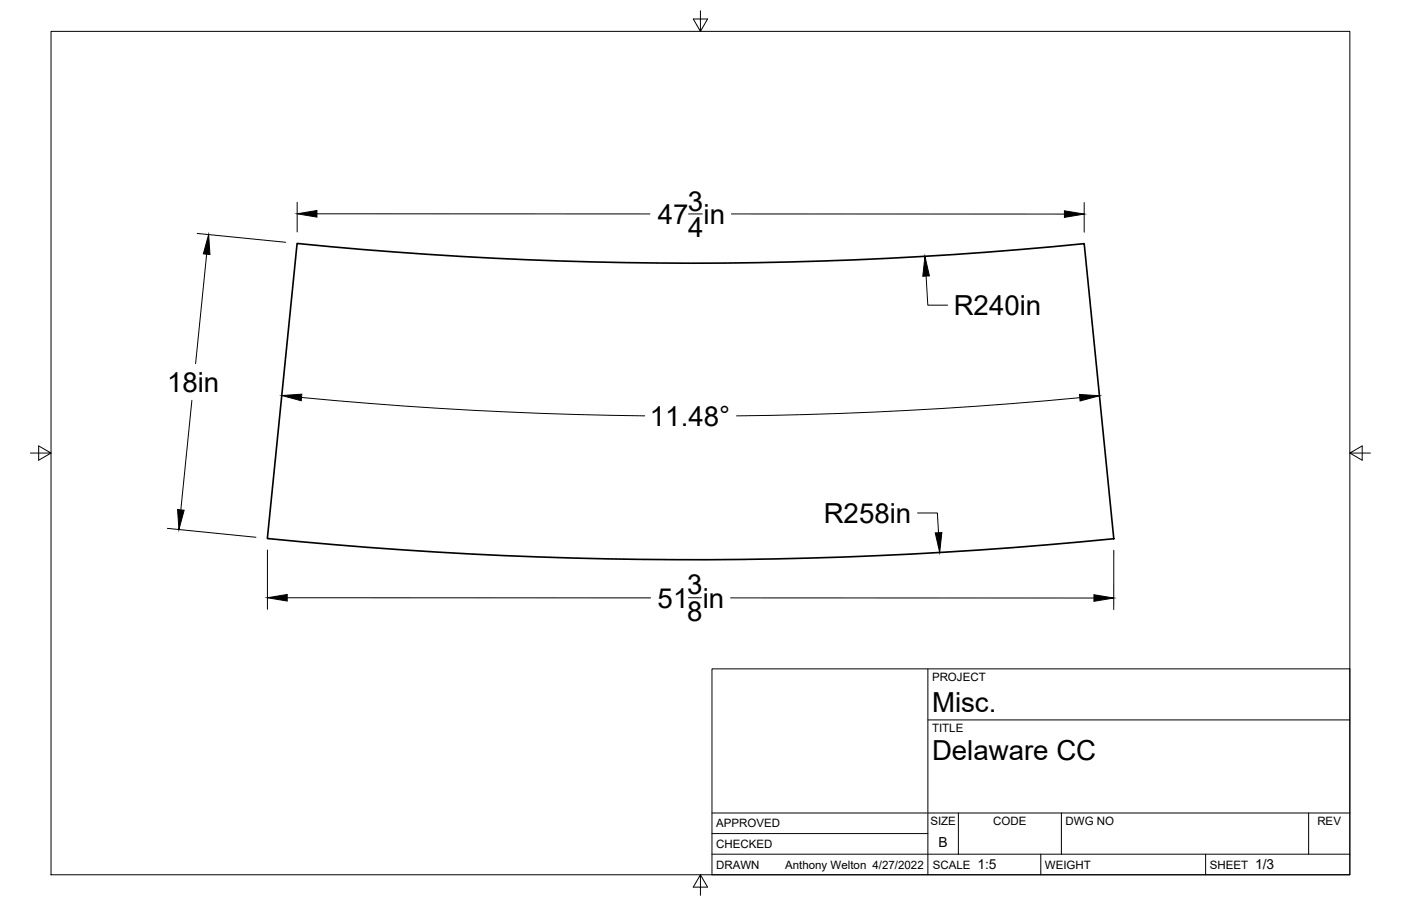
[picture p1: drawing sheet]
<svg xmlns="http://www.w3.org/2000/svg" width="432mm" height="279mm" viewBox="0 0 432 279" stroke-linecap="round" stroke-linejoin="round" font-family="sans-serif">
<!-- layer: Visible -->
<path d="M91.6 75.1a1216.1 1216.1 0 0 0 242.6 0l9.1 91a1308.5 1308.5 0 0 1-260.9 0z" fill="none" stroke="#000" stroke-width=".51"/>
<!-- layer: Border -->
<path d="M15.7 9.7h400.3v260.1h-400.3zM215.9 3.3v6.4l-2.2-3.8h4.4l-2.2 3.8M9.4 139.7h6.3l-3.8-2.2v4.4l3.8-2.2M416 139.7l3.8 2.2v-4.4l-3.8 2.2h6.4M215.9 269.8l2.2 3.8h-4.4l2.2-3.8v6.3" fill="none" stroke="#000" stroke-width=".31"/>
<!-- layer: Titleblock -->
<path d="M219.4 206.3h196.6v63.5h-196.6zM286 206.3v63.5M286 222h130M219.4 257.1h66.6M219.4 250.7h196.6M295.4 250.7v12.7M327.1 250.7v12.7M403.3 250.7v12.7M219.4 263.4h196.6M320.8 263.4v6.4M371.6 263.4v6.4" fill="none" stroke="#000" stroke-width=".31"/>
<!-- layer: Dimensions -->
<g fill="none" stroke="#000" stroke-width=".31">
<path d="M60.8 72l27.3 2.7M63.7 78.4l-3.4 33.8M91.6 62.4v9.1M97.7 65.9l102.6 .1M212.2 66h4.3M225.4 66h102.7M334.2 62.5v9.1M285.4 85.1l.6 9h6.1M59.1 123.5l-3.4 33.7M92.9 122.6a1249.2 1249.2 0 0 0 105.8 5.6M332.8 122.6a1261.1 1261.1 0 0 1-105.8 5.6M282.8 158.2h6.1l.4 6.1"/>
<path d="M51.6 162.9l27.3 2.8M82.4 169.6v18.3M343.3 169.7v18.3M88.5 184.3l112 .1M212.2 184.3h4M225.2 184.4h112"/>
</g>
<path d="M64.3 72.3l.4 6.2-2-.2zM91.6 65.9l6.1-1v2.1zM328.1 65l6.1 1-6.1 1zM285.1 79.1l1.3 6-2 .1zM86.9 122l6.1-.4-.2 2zM332.7 121.6l6.2 .4-6 1.7zM54.7 157.1l2 .3-1.6 5.9zM288.2 164.3l2.1-.1-.7 6.2zM82.4 184.3l6.1-1v2.1zM337.2 183.4l6.1 1-6.1 1z" fill="#000" stroke="#000" stroke-width=".31"/>
<g font-size="8.5">
<text x="212" y="65">3</text>
<text x="202.8" y="69">47 in</text>
<text x="212.1" y="73.1">4</text>
<text x="293.9" y="97.1">R240in</text>
<text x="51.5" y="120.8">18in</text>
<text x="200.3" y="131.3">11.48°</text>
<text x="253.9" y="161.2">R258in</text>
<text x="211.8" y="183.3">3</text>
<text x="202.7" y="187.4">51 in</text>
<text x="211.8" y="191.6">8</text>
<text x="287.3" y="219.5">Misc.</text>
<text x="287.3" y="234.5">Delaware CC</text>
</g>
<g font-size="4.3">
<text x="289.3" y="261.2">B</text>
<text x="301.2" y="268.1">1:5</text>
<text x="386.8" y="268.1">1/3</text>
</g>
<g font-size="3.5">
<text x="287.3" y="210.1">PROJECT</text>
<text x="287.3" y="225.8">TITLE</text>
<text x="220.7" y="255.2">APPROVED</text>
<text x="286.7" y="254.5">SIZE</text>
<text x="306.1" y="254.5">CODE</text>
<text x="328.4" y="254.5">DWG NO</text>
<text x="406" y="254.5">REV</text>
<text x="220.7" y="261.5">CHECKED</text>
<text x="220.7" y="267.9">DRAWN</text>
<text x="242" y="267.9">Anthony Welton 4/27/2022</text>
<text x="287.5" y="267.9">SCALE</text>
<text x="322.1" y="267.9">WEIGHT</text>
<text x="372.9" y="267.9">SHEET</text>
</g>
</svg>
